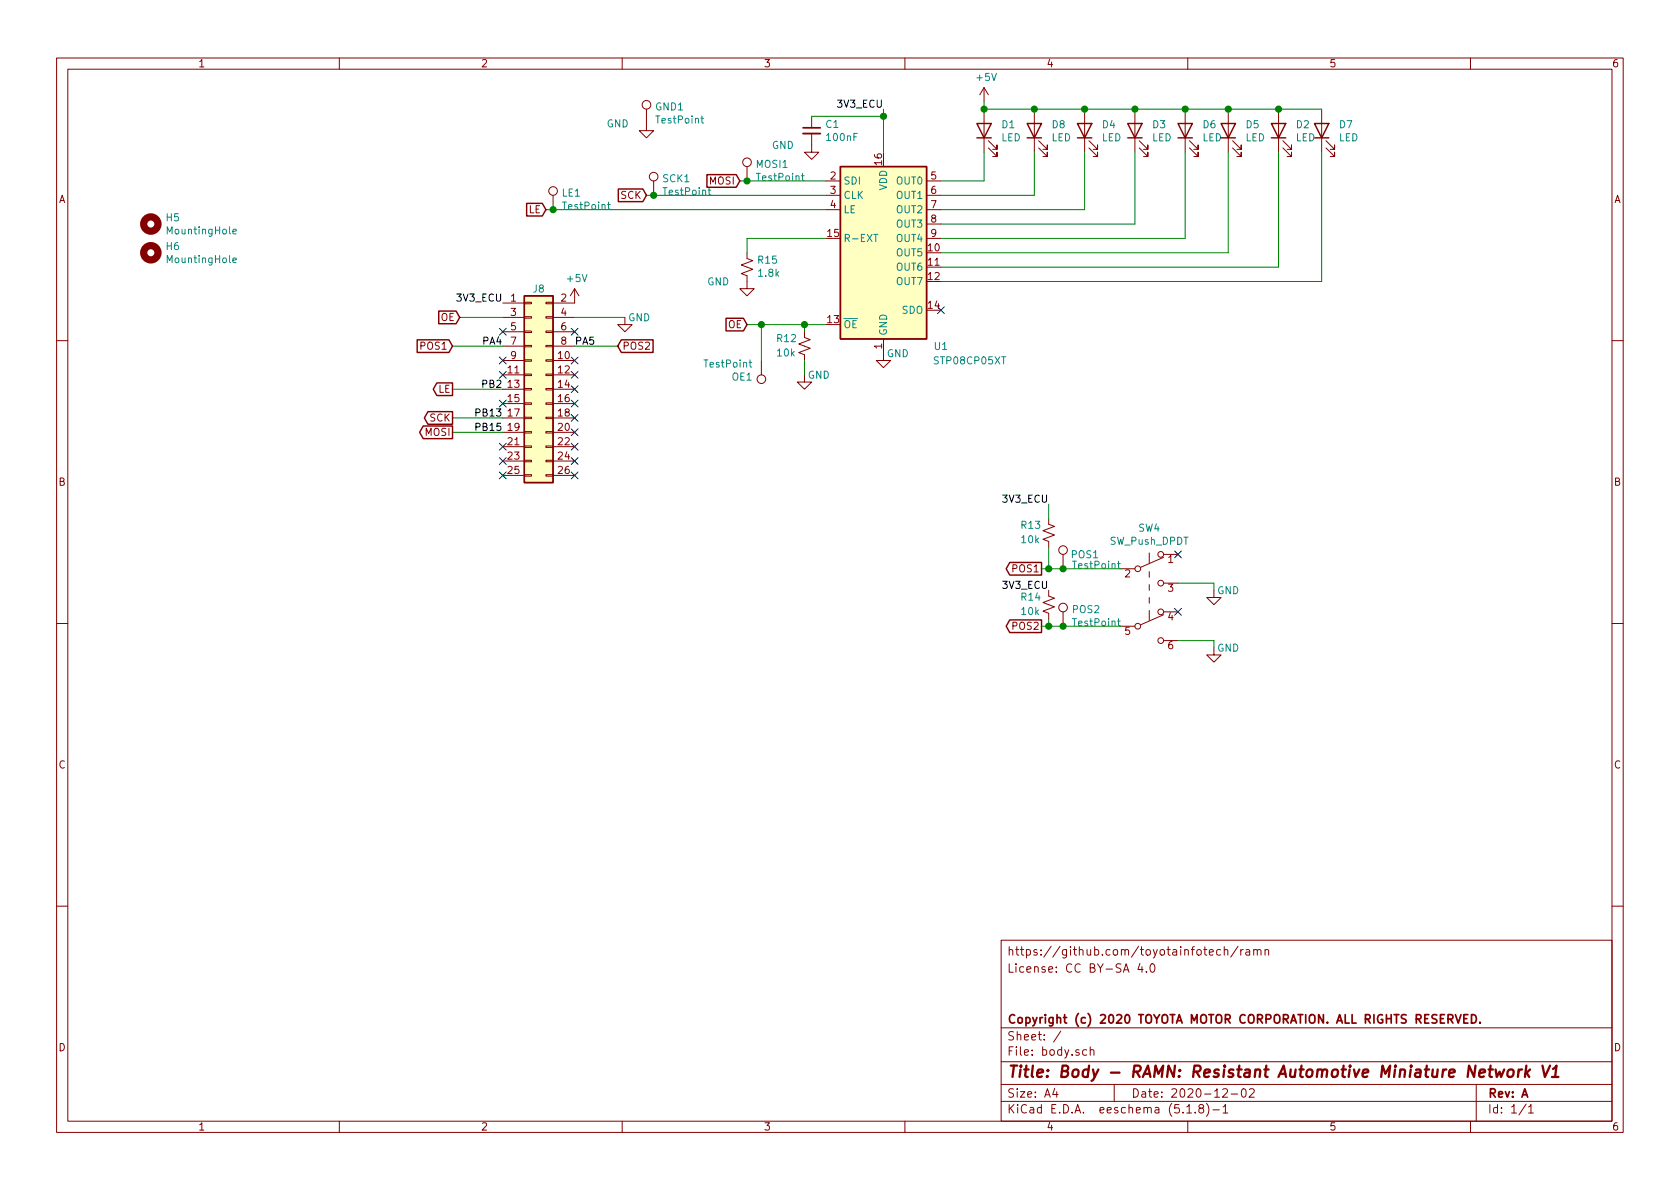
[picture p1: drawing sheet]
EESchema Schematic File Version 4
EELAYER 30 0
EELAYER END
$Descr A4 11693 8268
encoding utf-8
Sheet 1 1
Title "Body - RAMN: Resistant Automotive Miniature Network V1"
Date "2020-12-02"
Rev "A"
Comp "Copyright (c) 2020 TOYOTA MOTOR CORPORATION. ALL RIGHTS RESERVED."
Comment1 ""
Comment2 ""
Comment3 "License: CC BY-SA 4.0"
Comment4 "https://github.com/toyotainfotech/ramn"
$EndDescr
$Comp
L Connector_Generic:Conn_02x13_Odd_Even J8
U 1 1
P 3700 2700
F 0 "J8" H 3750 3400 50  0000 C CNN
F 1 " " H 3750 3226 50  0000 C CNN
F 2 "Connector_PinSocket_2.54mm:PinSocket_2x13_P2.54mm_Vertical" H 3700 2700 50  0001 C CNN
F 3 "~" H 3700 2700 50  0001 C CNN
	1    3700 2700
	1    0    0    -1  
$EndComp
Text Label 3500 2100 2    50   ~ 0
3V3_ECU
Wire Wire Line
	4000 2200 4350 2200
$Comp
L power:GND #PWR06
U 1 1
P 4350 2200
AR Path="/5D9A7138" Ref="#PWR06"  Part="1" 
AR Path="/5D8BFFCE/5D9A7138" Ref="#PWR?"  Part="1" 
AR Path="/5D815E09/5D9A7138" Ref="#PWR?"  Part="1" 
AR Path="/5D8EDE42/5D9A7138" Ref="#PWR?"  Part="1" 
F 0 "#PWR06" H 4350 1950 50  0001 C CNN
F 1 "GND" H 4450 2200 50  0000 C CNN
F 2 "" H 4350 2200 50  0001 C CNN
F 3 "" H 4350 2200 50  0001 C CNN
	1    4350 2200
	1    0    0    -1  
$EndComp
$Comp
L power:+5V #PWR?
U 1 1
P 4000 2100
AR Path="/5D8BFFCE/5D9A713E" Ref="#PWR?"  Part="1" 
AR Path="/5D815E09/5D9A713E" Ref="#PWR?"  Part="1" 
AR Path="/5D8EDE42/5D9A713E" Ref="#PWR?"  Part="1" 
AR Path="/5D7DEA89/5D9A713E" Ref="#PWR?"  Part="1" 
AR Path="/5D9A713E" Ref="#PWR05"  Part="1" 
F 0 "#PWR05" H 4000 1950 50  0001 C CNN
F 1 "+5V" H 4015 2273 50  0000 C CNN
F 2 "" H 4000 2100 50  0001 C CNN
F 3 "" H 4000 2100 50  0001 C CNN
	1    4000 2100
	1    0    0    -1  
$EndComp
$Comp
L Mechanical:MountingHole H5
U 1 1
P 1050 1550
F 0 "H5" H 1150 1596 50  0000 L CNN
F 1 "MountingHole" H 1150 1505 50  0000 L CNN
F 2 "MountingHole:MountingHole_3.2mm_M3_ISO7380" H 1050 1550 50  0001 C CNN
F 3 "~" H 1050 1550 50  0001 C CNN
	1    1050 1550
	1    0    0    -1  
$EndComp
$Comp
L Mechanical:MountingHole H6
U 1 1
P 1050 1750
F 0 "H6" H 1150 1796 50  0000 L CNN
F 1 "MountingHole" H 1150 1705 50  0000 L CNN
F 2 "MountingHole:MountingHole_3.2mm_M3_ISO7380" H 1050 1750 50  0001 C CNN
F 3 "~" H 1050 1750 50  0001 C CNN
	1    1050 1750
	1    0    0    -1  
$EndComp
$Comp
L Driver_LED:STP08CP05XT U1
U 1 1
P 6150 1750
F 0 "U1" H 6550 1100 50  0000 C CNN
F 1 "STP08CP05XT" H 6750 1000 50  0000 C CNN
F 2 "Package_SO:HTSSOP-16-1EP_4.4x5mm_P0.65mm_EP3x3mm" H 6150 1750 50  0001 C CNN
F 3 "https://www.st.com/resource/en/datasheet/stp08cp05.pdf" H 6150 1750 50  0001 C CNN
	1    6150 1750
	1    0    0    -1  
$EndComp
$Comp
L Device:LED D1
U 1 1
P 6850 900
F 0 "D1" V 6889 783 50  0000 R CNN
F 1 "LED" V 6798 783 50  0000 R CNN
F 2 "LED_SMD:LED_0603_1608Metric" H 6850 900 50  0001 C CNN
F 3 "~" H 6850 900 50  0001 C CNN
	1    6850 900 
	0    -1   -1   0   
$EndComp
$Comp
L Device:LED D6
U 1 1
P 8250 900
F 0 "D6" V 8289 783 50  0000 R CNN
F 1 "LED" V 8198 783 50  0000 R CNN
F 2 "LED_SMD:LED_0603_1608Metric" H 8250 900 50  0001 C CNN
F 3 "~" H 8250 900 50  0001 C CNN
	1    8250 900 
	0    -1   -1   0   
$EndComp
$Comp
L Device:LED D5
U 1 1
P 8550 900
F 0 "D5" V 8589 783 50  0000 R CNN
F 1 "LED" V 8498 783 50  0000 R CNN
F 2 "LED_SMD:LED_0603_1608Metric" H 8550 900 50  0001 C CNN
F 3 "~" H 8550 900 50  0001 C CNN
	1    8550 900 
	0    -1   -1   0   
$EndComp
$Comp
L Device:LED D7
U 1 1
P 9200 900
F 0 "D7" V 9239 783 50  0000 R CNN
F 1 "LED" V 9148 783 50  0000 R CNN
F 2 "LED_SMD:LED_0603_1608Metric" H 9200 900 50  0001 C CNN
F 3 "~" H 9200 900 50  0001 C CNN
	1    9200 900 
	0    -1   -1   0   
$EndComp
$Comp
L power:+5V #PWR?
U 1 1
P 6850 700
AR Path="/5D8BFFCE/5D82740B" Ref="#PWR?"  Part="1" 
AR Path="/5D815E09/5D82740B" Ref="#PWR?"  Part="1" 
AR Path="/5D8EDE42/5D82740B" Ref="#PWR?"  Part="1" 
AR Path="/5D7DEA89/5D82740B" Ref="#PWR?"  Part="1" 
AR Path="/5D82740B" Ref="#PWR01"  Part="1" 
F 0 "#PWR01" H 6850 550 50  0001 C CNN
F 1 "+5V" H 6865 873 50  0000 C CNN
F 2 "" H 6850 700 50  0001 C CNN
F 3 "" H 6850 700 50  0001 C CNN
	1    6850 700 
	1    0    0    -1  
$EndComp
Wire Wire Line
	6850 700  6850 750 
Wire Wire Line
	6850 750  7200 750 
Connection ~ 6850 750 
Wire Wire Line
	7200 750  7550 750 
Connection ~ 7200 750 
Wire Wire Line
	7550 750  7900 750 
Connection ~ 7550 750 
Wire Wire Line
	7900 750  8250 750 
Connection ~ 7900 750 
Wire Wire Line
	8250 750  8550 750 
Connection ~ 8250 750 
Wire Wire Line
	8550 750  8900 750 
Connection ~ 8550 750 
Wire Wire Line
	8900 750  9200 750 
Connection ~ 8900 750 
Wire Wire Line
	6850 1050 6850 1250
Wire Wire Line
	6850 1250 6550 1250
Wire Wire Line
	6550 1350 7200 1350
Wire Wire Line
	7200 1350 7200 1050
Wire Wire Line
	6550 1450 7550 1450
Wire Wire Line
	7550 1450 7550 1050
Wire Wire Line
	6550 1550 7900 1550
Wire Wire Line
	7900 1550 7900 1050
Wire Wire Line
	6550 1650 8250 1650
Wire Wire Line
	8250 1650 8250 1050
Wire Wire Line
	6550 1750 8550 1750
Wire Wire Line
	8550 1750 8550 1050
Wire Wire Line
	6550 1850 8900 1850
Wire Wire Line
	8900 1850 8900 1050
Wire Wire Line
	6550 1950 9200 1950
Wire Wire Line
	9200 1950 9200 1050
Text Label 6150 750  2    50   ~ 0
3V3_ECU
Wire Wire Line
	6150 750  6150 800 
$Comp
L power:GND #PWR04
U 1 1
P 5200 1950
AR Path="/5D82E8FC" Ref="#PWR04"  Part="1" 
AR Path="/5D8BFFCE/5D82E8FC" Ref="#PWR?"  Part="1" 
AR Path="/5D815E09/5D82E8FC" Ref="#PWR?"  Part="1" 
AR Path="/5D8EDE42/5D82E8FC" Ref="#PWR?"  Part="1" 
F 0 "#PWR04" H 5200 1700 50  0001 C CNN
F 1 "GND" H 5000 1950 50  0000 C CNN
F 2 "" H 5200 1950 50  0001 C CNN
F 3 "" H 5200 1950 50  0001 C CNN
	1    5200 1950
	1    0    0    -1  
$EndComp
Wire Wire Line
	5200 1750 5200 1650
Wire Wire Line
	5200 1650 5750 1650
$Comp
L power:GND #PWR07
U 1 1
P 6150 2450
AR Path="/5D82FC6E" Ref="#PWR07"  Part="1" 
AR Path="/5D8BFFCE/5D82FC6E" Ref="#PWR?"  Part="1" 
AR Path="/5D815E09/5D82FC6E" Ref="#PWR?"  Part="1" 
AR Path="/5D8EDE42/5D82FC6E" Ref="#PWR?"  Part="1" 
F 0 "#PWR07" H 6150 2200 50  0001 C CNN
F 1 "GND" H 6250 2450 50  0000 C CNN
F 2 "" H 6150 2450 50  0001 C CNN
F 3 "" H 6150 2450 50  0001 C CNN
	1    6150 2450
	1    0    0    -1  
$EndComp
$Comp
L Connector:TestPoint MOSI1
U 1 1
P 5200 1250
F 0 "MOSI1" H 5258 1368 50  0000 L CNN
F 1 "TestPoint" H 5258 1277 50  0000 L CNN
F 2 "TestPoint:TestPoint_Loop_D2.54mm_Drill1.5mm_Beaded" H 5400 1250 50  0001 C CNN
F 3 "~" H 5400 1250 50  0001 C CNN
	1    5200 1250
	1    0    0    -1  
$EndComp
$Comp
L Connector:TestPoint SCK1
U 1 1
P 4550 1350
F 0 "SCK1" H 4608 1468 50  0000 L CNN
F 1 "TestPoint" H 4608 1377 50  0000 L CNN
F 2 "TestPoint:TestPoint_Loop_D2.54mm_Drill1.5mm_Beaded" H 4750 1350 50  0001 C CNN
F 3 "~" H 4750 1350 50  0001 C CNN
	1    4550 1350
	1    0    0    -1  
$EndComp
$Comp
L Connector:TestPoint LE1
U 1 1
P 3850 1450
F 0 "LE1" H 3908 1568 50  0000 L CNN
F 1 "TestPoint" H 3908 1477 50  0000 L CNN
F 2 "TestPoint:TestPoint_Loop_D2.54mm_Drill1.5mm_Beaded" H 4050 1450 50  0001 C CNN
F 3 "~" H 4050 1450 50  0001 C CNN
	1    3850 1450
	1    0    0    -1  
$EndComp
Wire Wire Line
	3800 1450 3850 1450
Wire Wire Line
	5200 1250 5750 1250
$Comp
L Connector:TestPoint GND1
U 1 1
P 4500 850
F 0 "GND1" H 4558 968 50  0000 L CNN
F 1 "TestPoint" H 4558 877 50  0000 L CNN
F 2 "TestPoint:TestPoint_Loop_D2.54mm_Drill1.5mm_Beaded" H 4700 850 50  0001 C CNN
F 3 "~" H 4700 850 50  0001 C CNN
	1    4500 850 
	1    0    0    -1  
$EndComp
$Comp
L power:GND #PWR02
U 1 1
P 4500 850
AR Path="/5DEE0BD2" Ref="#PWR02"  Part="1" 
AR Path="/5D8BFFCE/5DEE0BD2" Ref="#PWR?"  Part="1" 
AR Path="/5D815E09/5DEE0BD2" Ref="#PWR?"  Part="1" 
AR Path="/5D8EDE42/5DEE0BD2" Ref="#PWR?"  Part="1" 
F 0 "#PWR02" H 4500 600 50  0001 C CNN
F 1 "GND" H 4300 850 50  0000 C CNN
F 2 "" H 4500 850 50  0001 C CNN
F 3 "" H 4500 850 50  0001 C CNN
	1    4500 850 
	1    0    0    -1  
$EndComp
$Comp
L Device:C_Small C1
U 1 1
P 5650 900
F 0 "C1" H 5742 946 50  0000 L CNN
F 1 "100nF" H 5742 855 50  0000 L CNN
F 2 "Capacitor_SMD:C_0603_1608Metric" H 5650 900 50  0001 C CNN
F 3 "~" H 5650 900 50  0001 C CNN
	1    5650 900 
	1    0    0    -1  
$EndComp
Wire Wire Line
	5650 800  6150 800 
Connection ~ 6150 800 
Wire Wire Line
	6150 800  6150 1050
$Comp
L power:GND #PWR03
U 1 1
P 5650 1000
AR Path="/5DEE36B6" Ref="#PWR03"  Part="1" 
AR Path="/5D8BFFCE/5DEE36B6" Ref="#PWR?"  Part="1" 
AR Path="/5D815E09/5DEE36B6" Ref="#PWR?"  Part="1" 
AR Path="/5D8EDE42/5DEE36B6" Ref="#PWR?"  Part="1" 
F 0 "#PWR03" H 5650 750 50  0001 C CNN
F 1 "GND" H 5450 1000 50  0000 C CNN
F 2 "" H 5650 1000 50  0001 C CNN
F 3 "" H 5650 1000 50  0001 C CNN
	1    5650 1000
	1    0    0    -1  
$EndComp
$Comp
L Connector:TestPoint POS1
U 1 1
P 7400 3950
F 0 "POS1" H 7450 4050 50  0000 L CNN
F 1 "TestPoint" H 7458 3977 50  0000 L CNN
F 2 "TestPoint:TestPoint_Loop_D2.54mm_Drill1.5mm_Beaded" H 7600 3950 50  0001 C CNN
F 3 "~" H 7600 3950 50  0001 C CNN
	1    7400 3950
	1    0    0    -1  
$EndComp
$Comp
L Connector:TestPoint POS2
U 1 1
P 7400 4350
F 0 "POS2" H 7458 4468 50  0000 L CNN
F 1 "TestPoint" H 7458 4377 50  0000 L CNN
F 2 "TestPoint:TestPoint_Loop_D2.54mm_Drill1.5mm_Beaded" H 7600 4350 50  0001 C CNN
F 3 "~" H 7600 4350 50  0001 C CNN
	1    7400 4350
	1    0    0    -1  
$EndComp
NoConn ~ 6550 2150
$Comp
L Switch:SW_Push_DPDT SW4
U 1 1
P 8000 4150
F 0 "SW4" H 8000 4635 50  0000 C CNN
F 1 "SW_Push_DPDT" H 8000 4544 50  0000 C CNN
F 2 "microcar_head:keyswitch" H 8000 4350 50  0001 C CNN
F 3 "~" H 8000 4350 50  0001 C CNN
	1    8000 4150
	1    0    0    -1  
$EndComp
Text GLabel 3150 2400 0    50   Input ~ 0
POS1
Text GLabel 4300 2400 2    50   Input ~ 0
POS2
Text GLabel 5200 2250 0    50   Input ~ 0
OE
Text GLabel 4500 1350 0    50   Input ~ 0
SCK
Text GLabel 5150 1250 0    50   Input ~ 0
MOSI
Text GLabel 3800 1450 0    50   Input ~ 0
LE
Text GLabel 3150 2900 0    50   Output ~ 0
SCK
Text GLabel 3150 3000 0    50   Output ~ 0
MOSI
Text GLabel 3150 2700 0    50   Output ~ 0
LE
$Comp
L Connector:TestPoint OE1
U 1 1
P 5300 2500
F 0 "OE1" H 5358 2618 50  0000 L CNN
F 1 "TestPoint" H 5358 2527 50  0000 L CNN
F 2 "TestPoint:TestPoint_Loop_D2.54mm_Drill1.5mm_Beaded" H 5500 2500 50  0001 C CNN
F 3 "~" H 5500 2500 50  0001 C CNN
	1    5300 2500
	-1   0    0    1   
$EndComp
Wire Wire Line
	5300 2250 5300 2500
Connection ~ 5300 2250
Wire Wire Line
	5300 2250 5200 2250
Wire Wire Line
	3500 2400 3150 2400
Wire Wire Line
	4300 2400 4000 2400
Wire Wire Line
	3150 2700 3500 2700
Wire Wire Line
	3150 2900 3500 2900
Wire Wire Line
	3150 3000 3500 3000
Text Label 4000 2400 0    50   ~ 0
PA5
Text Label 3500 2400 2    50   ~ 0
PA4
Text Label 3500 2700 2    50   ~ 0
PB2
Text Label 3500 2900 2    50   ~ 0
PB13
Text Label 3500 3000 2    50   ~ 0
PB15
NoConn ~ 3500 2300
NoConn ~ 3500 2500
NoConn ~ 3500 2600
NoConn ~ 3500 2800
NoConn ~ 3500 3100
NoConn ~ 3500 3200
NoConn ~ 3500 3300
NoConn ~ 4000 3300
NoConn ~ 4000 3200
NoConn ~ 4000 3100
NoConn ~ 4000 3000
NoConn ~ 4000 2900
NoConn ~ 4000 2800
NoConn ~ 4000 2700
NoConn ~ 4000 2600
NoConn ~ 4000 2500
NoConn ~ 4000 2300
Wire Wire Line
	7800 3950 7400 3950
Wire Wire Line
	8200 4050 8450 4050
Wire Wire Line
	8450 4050 8450 4100
$Comp
L power:GND #PWR09
U 1 1
P 8450 4100
AR Path="/5FCCF564" Ref="#PWR09"  Part="1" 
AR Path="/5D8BFFCE/5FCCF564" Ref="#PWR?"  Part="1" 
AR Path="/5D815E09/5FCCF564" Ref="#PWR?"  Part="1" 
AR Path="/5D8EDE42/5FCCF564" Ref="#PWR?"  Part="1" 
F 0 "#PWR09" H 8450 3850 50  0001 C CNN
F 1 "GND" H 8550 4100 50  0000 C CNN
F 2 "" H 8450 4100 50  0001 C CNN
F 3 "" H 8450 4100 50  0001 C CNN
	1    8450 4100
	1    0    0    -1  
$EndComp
Wire Wire Line
	8200 4450 8450 4450
Wire Wire Line
	8450 4450 8450 4500
$Comp
L power:GND #PWR010
U 1 1
P 8450 4500
AR Path="/5FCD158A" Ref="#PWR010"  Part="1" 
AR Path="/5D8BFFCE/5FCD158A" Ref="#PWR?"  Part="1" 
AR Path="/5D815E09/5FCD158A" Ref="#PWR?"  Part="1" 
AR Path="/5D8EDE42/5FCD158A" Ref="#PWR?"  Part="1" 
F 0 "#PWR010" H 8450 4250 50  0001 C CNN
F 1 "GND" H 8550 4500 50  0000 C CNN
F 2 "" H 8450 4500 50  0001 C CNN
F 3 "" H 8450 4500 50  0001 C CNN
	1    8450 4500
	1    0    0    -1  
$EndComp
NoConn ~ 8200 4250
NoConn ~ 8200 3850
Wire Wire Line
	7800 4350 7400 4350
Connection ~ 7400 4350
Wire Wire Line
	7400 4350 7300 4350
Connection ~ 7400 3950
Wire Wire Line
	7400 3950 7300 3950
$Comp
L Device:R_Small_US R13
U 1 1
P 7300 3700
F 0 "R13" H 7500 3650 50  0000 R CNN
F 1 "10k" H 7500 3750 50  0000 R CNN
F 2 "Resistor_SMD:R_0603_1608Metric" H 7300 3700 50  0001 C CNN
F 3 "~" H 7300 3700 50  0001 C CNN
	1    7300 3700
	-1   0    0    1   
$EndComp
Wire Wire Line
	7300 3800 7300 3950
Connection ~ 7300 3950
Wire Wire Line
	7300 3950 7250 3950
Wire Wire Line
	7300 4300 7300 4350
Text Label 7300 3500 2    50   ~ 0
3V3_ECU
Wire Wire Line
	7300 3500 7300 3600
Text GLabel 7250 3950 0    50   Output ~ 0
POS1
Connection ~ 7300 4350
Wire Wire Line
	7300 4350 7250 4350
Text GLabel 7250 4350 0    50   Output ~ 0
POS2
Wire Wire Line
	5600 2300 5600 2250
Wire Wire Line
	5300 2250 5600 2250
$Comp
L power:GND #PWR08
U 1 1
P 5600 2600
AR Path="/5FCFC0C7" Ref="#PWR08"  Part="1" 
AR Path="/5D8BFFCE/5FCFC0C7" Ref="#PWR?"  Part="1" 
AR Path="/5D815E09/5FCFC0C7" Ref="#PWR?"  Part="1" 
AR Path="/5D8EDE42/5FCFC0C7" Ref="#PWR?"  Part="1" 
F 0 "#PWR08" H 5600 2350 50  0001 C CNN
F 1 "GND" H 5700 2600 50  0000 C CNN
F 2 "" H 5600 2600 50  0001 C CNN
F 3 "" H 5600 2600 50  0001 C CNN
	1    5600 2600
	1    0    0    -1  
$EndComp
Wire Wire Line
	5600 2600 5600 2500
Text Label 7300 4100 2    50   ~ 0
3V3_ECU
Text GLabel 3200 2200 0    50   Input ~ 0
OE
Connection ~ 5600 2250
Wire Wire Line
	5600 2250 5750 2250
Wire Wire Line
	3500 2200 3200 2200
Connection ~ 3850 1450
Connection ~ 4550 1350
Wire Wire Line
	4550 1350 4500 1350
Wire Wire Line
	4550 1350 5750 1350
Wire Wire Line
	5200 1250 5150 1250
Connection ~ 5200 1250
Wire Wire Line
	3850 1450 5750 1450
$Comp
L Device:R_Small_US R14
U 1 1
P 7300 4200
F 0 "R14" H 7500 4150 50  0000 R CNN
F 1 "10k" H 7500 4250 50  0000 R CNN
F 2 "Resistor_SMD:R_0603_1608Metric" H 7300 4200 50  0001 C CNN
F 3 "~" H 7300 4200 50  0001 C CNN
	1    7300 4200
	-1   0    0    1   
$EndComp
$Comp
L Device:R_Small_US R15
U 1 1
P 5200 1850
F 0 "R15" H 5132 1804 50  0000 R CNN
F 1 "1.8k" H 5132 1895 50  0000 R CNN
F 2 "Resistor_SMD:R_0603_1608Metric" H 5200 1850 50  0001 C CNN
F 3 "~" H 5200 1850 50  0001 C CNN
	1    5200 1850
	-1   0    0    1   
$EndComp
$Comp
L Device:R_Small_US R12
U 1 1
P 5600 2400
F 0 "R12" H 5800 2350 50  0000 R CNN
F 1 "10k" H 5800 2450 50  0000 R CNN
F 2 "Resistor_SMD:R_0603_1608Metric" H 5600 2400 50  0001 C CNN
F 3 "~" H 5600 2400 50  0001 C CNN
	1    5600 2400
	-1   0    0    1   
$EndComp
$Comp
L Device:LED D3
U 1 1
P 7900 900
F 0 "D3" V 7939 783 50  0000 R CNN
F 1 "LED" V 7848 783 50  0000 R CNN
F 2 "LED_SMD:LED_0603_1608Metric" H 7900 900 50  0001 C CNN
F 3 "~" H 7900 900 50  0001 C CNN
	1    7900 900 
	0    -1   -1   0   
$EndComp
$Comp
L Device:LED D4
U 1 1
P 7550 900
F 0 "D4" V 7589 783 50  0000 R CNN
F 1 "LED" V 7498 783 50  0000 R CNN
F 2 "LED_SMD:LED_0603_1608Metric" H 7550 900 50  0001 C CNN
F 3 "~" H 7550 900 50  0001 C CNN
	1    7550 900 
	0    -1   -1   0   
$EndComp
$Comp
L Device:LED D8
U 1 1
P 7200 900
F 0 "D8" V 7239 783 50  0000 R CNN
F 1 "LED" V 7148 783 50  0000 R CNN
F 2 "LED_SMD:LED_0603_1608Metric" H 7200 900 50  0001 C CNN
F 3 "~" H 7200 900 50  0001 C CNN
	1    7200 900 
	0    -1   -1   0   
$EndComp
$Comp
L Device:LED D2
U 1 1
P 8900 900
F 0 "D2" V 8939 783 50  0000 R CNN
F 1 "LED" V 8848 783 50  0000 R CNN
F 2 "LED_SMD:LED_0603_1608Metric" H 8900 900 50  0001 C CNN
F 3 "~" H 8900 900 50  0001 C CNN
	1    8900 900 
	0    -1   -1   0   
$EndComp
$EndSCHEMATC
